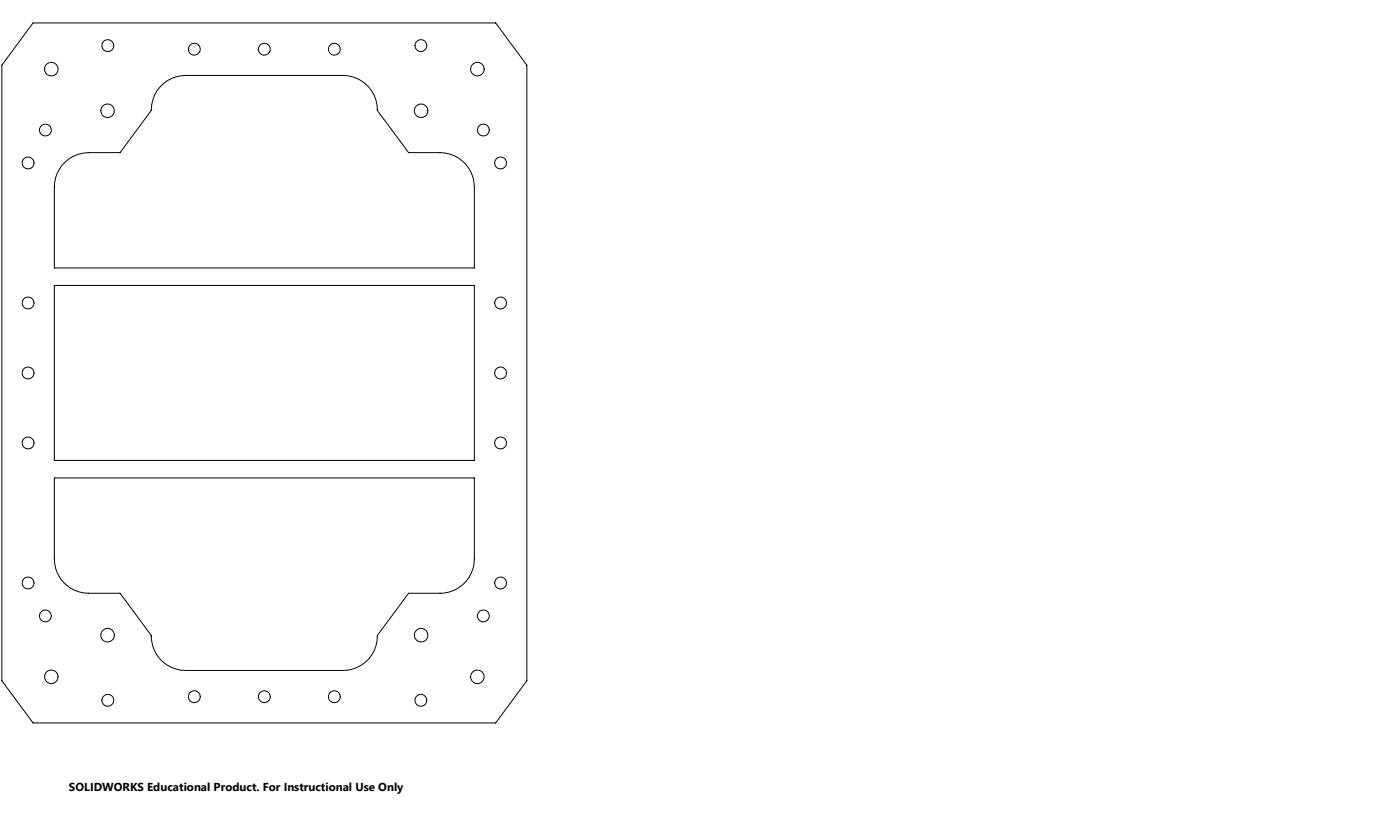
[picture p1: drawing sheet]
<svg xmlns="http://www.w3.org/2000/svg" width="508mm" height="305mm" viewBox="0 0 508 305" stroke-linecap="round" stroke-linejoin="round" font-family="sans-serif">
<g fill="none" stroke="#000" stroke-width=".36">
<path d="M12 8.3h167.8l11.4 15.3v223.4l-11.4 15.3h-167.8l-11.3-15.3v-223.4zM22.8 59.7a12.4 12.4 0 0 1 9.4-4.3h11.4l11.3-15.3a12.5 12.5 0 0 1 12.4-12.7h57.2a12.5 12.5 0 0 1 12.4 12.7l11.4 15.3h11.4a12.5 12.5 0 0 1 12.4 12.4v29.4h-152.4v-29.4a12.4 12.4 0 0 1 3.1-8.1zM19.7 103.6h152.4v63.5h-152.4zM19.7 173.4h152.4v29.4a12.4 12.4 0 0 1-12.4 12.5h-11.4l-11.4 15.3a12.4 12.4 0 0 1-12.4 12.7h-57.2a12.5 12.5 0 0 1-12.4-12.7l-11.3-15.3h-11.4a12.4 12.4 0 0 1-12.5-12.5z"/>
<circle cx="39.1" cy="16.5" r="2.16"/>
<circle cx="70.5" cy="17.9" r="2.15"/>
<circle cx="95.9" cy="17.9" r="2.15"/>
<circle cx="121.3" cy="17.9" r="2.15"/>
<circle cx="152.7" cy="16.6" r="2.15"/>
<circle cx="18.6" cy="25.1" r="2.46"/>
<circle cx="173.2" cy="25.1" r="2.46"/>
<circle cx="10.2" cy="59.1" r="2.16"/>
<circle cx="16.5" cy="47.2" r="2.17"/>
<circle cx="39" cy="40.2" r="2.46"/>
<circle cx="152.8" cy="40.2" r="2.46"/>
<circle cx="175.4" cy="47.2" r="2.17"/>
<circle cx="181.6" cy="59.1" r="2.15"/>
<circle cx="10.2" cy="109.9" r="2.16"/>
<circle cx="181.6" cy="109.9" r="2.15"/>
<circle cx="10.2" cy="135.3" r="2.16"/>
<circle cx="181.6" cy="135.3" r="2.15"/>
<circle cx="10.2" cy="160.7" r="2.16"/>
<circle cx="181.6" cy="160.7" r="2.15"/>
<circle cx="10.2" cy="211.5" r="2.16"/>
<circle cx="181.6" cy="211.5" r="2.15"/>
<circle cx="16.5" cy="223.5" r="2.16"/>
<circle cx="39" cy="230.5" r="2.47"/>
<circle cx="152.8" cy="230.5" r="2.46"/>
<circle cx="175.4" cy="223.5" r="2.16"/>
<circle cx="18.6" cy="245.6" r="2.46"/>
<circle cx="39.1" cy="254.1" r="2.15"/>
<circle cx="70.5" cy="252.8" r="2.16"/>
<circle cx="95.9" cy="252.8" r="2.16"/>
<circle cx="121.3" cy="252.8" r="2.16"/>
<circle cx="152.7" cy="254.1" r="2.15"/>
<circle cx="173.2" cy="245.6" r="2.47"/>
</g>
<text font-size="4.2" x="25" y="287.2">SOLIDWORKS Educational Product. For Instructional Use Only</text>
</svg>
